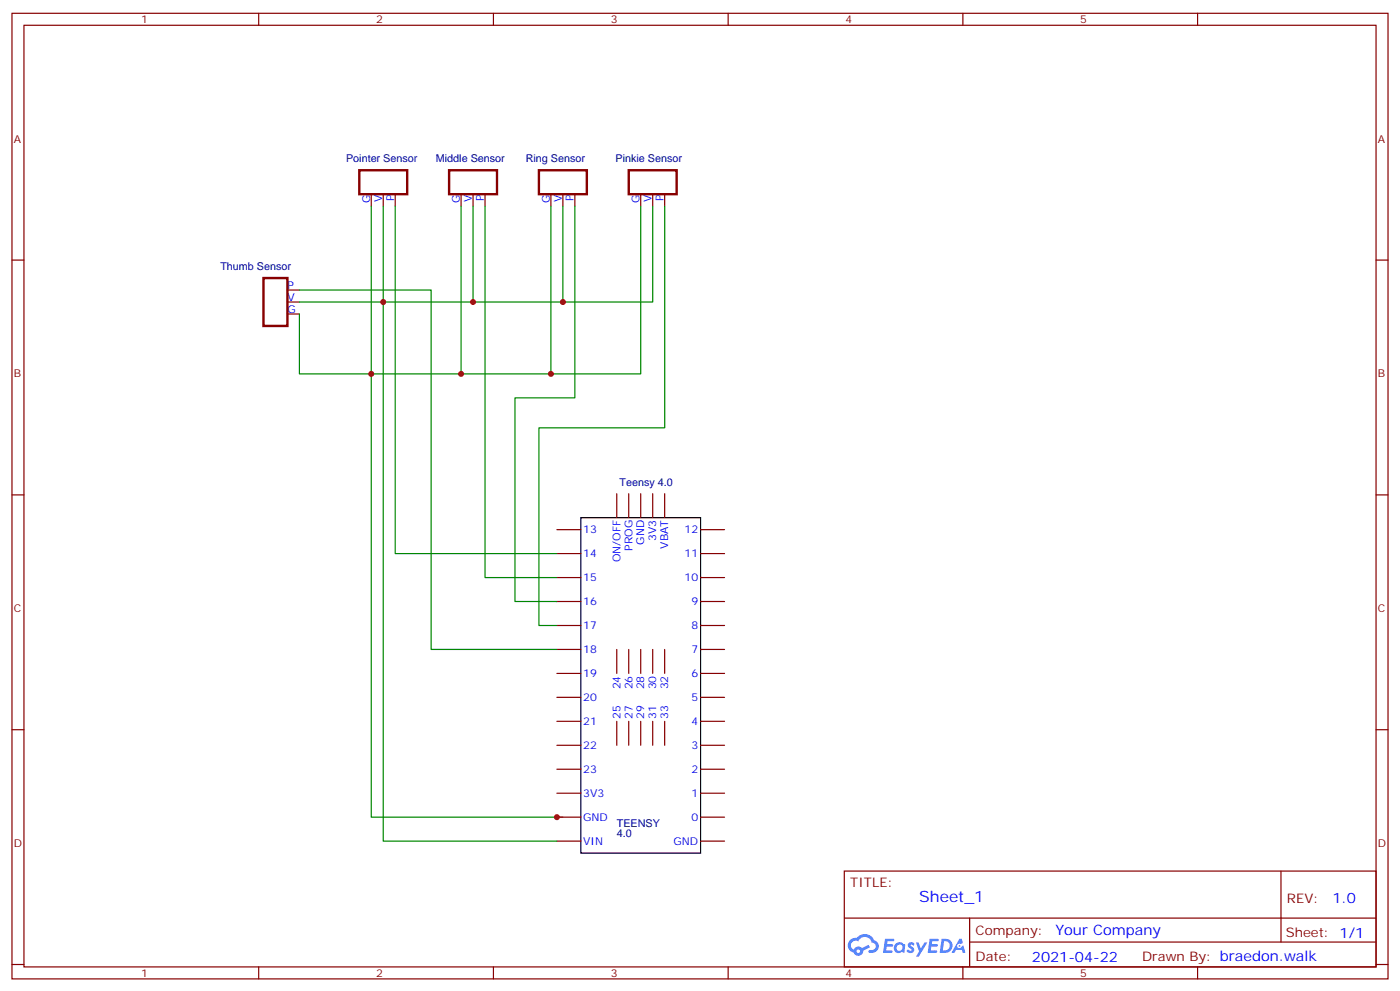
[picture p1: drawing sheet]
<svg xmlns="http://www.w3.org/2000/svg" width="412mm" height="292mm" viewBox="0 0 412 292" stroke-linecap="round" stroke-linejoin="round" font-family="sans-serif">
<g fill="none" stroke="#870000" stroke-width=".35">
<path d="M3.5 3.9h405.4v284.4h-405.4zM7.1 7.4h398.2v277.3h-398.2zM76.2 3.9v3.5M145.3 3.9v3.5M214.5 3.9v3.5M283.6 3.9v3.5M352.8 3.9v3.5M3.5 76.6h3.6M405.3 76.6h3.6M3.5 145.7h3.6M405.3 145.7h3.6M3.5 214.9h3.6"/>
<path d="M405.3 214.9h3.6M248.7 256.5h156.6v28.2h-156.6zM377.3 256.5v20.9M248.7 270.4h156.5M285.6 277.4h119.6M285.6 270.4v14.1M3.5 284h3.6M76.2 284.7v3.6M145.3 284.7v3.6M214.5 284.7v3.6M283.6 284.7v3.6M352.8 284.7v3.6"/>
<path d="M405.3 284h3.6"/>
</g>
<g fill="#5487ff">
<path d="M267.7 277.7a1.22 1.22 0 0 1 1.7 .2l-.4 .6a.47 .47 0 0 0-.3-.4 .47 .47 0 0 0-.5 .2l.1 .2a1.14 1.14 0 0 1 .8 1.8 1.14 1.14 0 0 1-1.9 0l-.2-.2 .5-.6 .7 .5a.29 .29 0 0 0 .3-.3 .29 .29 0 0 0-.2-.3 1.04 1.04 0 0 1-.6-1.7z"/>
<path d="M260.7 276.4h2.4l.3 .2-.2 .5-1.8 .1-.1 .8h1.5l.3 .4-.3 .4h-1.6l-.2 1.1h1.7l.2 .3-.2 .3-2.6 .1z"/>
<path d="M273.8 276.4h2.4l.3 .2-.1 .5-1.8 .1-.2 .8h1.6l.3 .4-.4 .4h-1.6l-.1 1.1h1.7l.2 .3-.2 .3-2.6 .1z"/>
<path d="M282.6 276.4h.7l.3 1.3-.6 .3a.69 .69 0 0 0-1 .3 .69 .69 0 0 0 .4 .9 .69 .69 0 0 0 .9-.6l.5-.2 .6 2.2h-.8l-.2-.9h-1.8l-.5 .9h-.8z"/>
<path d="M269.8 277.5h.8l.6 1.8 1.1-1.8h.9l-2.6 4.2h-.8l.9-1.5z"/>
<path d="M277.4 276.4l-.6 4.2h1.3a2.11 2.11 0 0 0 2.5-2.1 2.11 2.11 0 0 0-2.5-2.1zM278.1 277.2a1.39 1.39 0 0 1 1.7 1.4 1.39 1.39 0 0 1-1.8 1.3h-.3z"/>
<path d="M263.7 278.1a1.54 1.54 0 0 0-.1 2.1 1.54 1.54 0 0 0 2.2 .1l.6 .3 .3-2.3-.2-.3h-.4a1.49 1.49 0 0 0-2.4 .1zM264 279.1a.94 .94 0 0 1 1.8 0 .94 .94 0 0 1-1.8 0z"/>
<path d="M250.4 276.8a2.18 2.18 0 0 0 1.1 3.7 1.44 1.44 0 0 0 1.6 .9 1.44 1.44 0 0 0 1.2-1.4l2-1-.5-.8-1.9 1a1.47 1.47 0 0 0-2.4 .4 1.39 1.39 0 0 1-.7-1.9 1.39 1.39 0 0 1 2-.5 2.12 2.12 0 0 1 2.2-1.3 2.12 2.12 0 0 1 1.9 1.7 1.14 1.14 0 0 1 1.1 1.4 1.14 1.14 0 0 1-1.7 .7 .43 .43 0 0 0-.5 .4 .43 .43 0 0 0 .4 .5 1.98 1.98 0 0 0 2.5-1.2 1.98 1.98 0 0 0-1.2-2.6 3.1 3.1 0 0 0-5.3-.6l-.9 .1zM252.3 280.1a.55 .55 0 0 1 1.1 0 .55 .55 0 0 1-1.1 0z"/>
<circle cx="282.6" cy="278.5" r=".26"/>
</g>
<g fill="none" stroke="#870000" stroke-width=".35">
<path d="M109.4 57.2v3.5M112.9 57.2v3.5M116.4 57.2v3.5M135.8 57.2v3.5M139.3 57.2v3.5M142.9 57.2v3.5M162.3 57.2v3.5M165.8 57.2v3.5M169.3 57.2v3.5M188.7 57.2v3.5M192.3 57.2v3.5M195.8 57.2v3.5"/>
<path d="M84.7 85.4h3.5M84.7 88.9h3.5M84.7 92.5h3.5M164 156h7.1M181.7 145.4v7M185.2 145.4v7M188.7 145.4v7M192.3 145.4v7M195.8 145.4v7M206.4 156h7M164 177.1h7.1M164 170.1h7.1"/>
<path d="M164 163h7.1M206.4 177.1h7M206.4 170.1h7M206.4 163h7M164 198.3h7.1M164 191.2h7.1M164 184.2h7.1M181.7 191.2v7.1M185.2 191.2v7.1M188.7 191.2v7.1M192.3 191.2v7.1M195.8 191.2v7.1"/>
<path d="M206.4 198.3h7M206.4 191.2h7M206.4 184.2h7M164 219.5h7.1M164 212.4h7.1M164 205.4h7.1M181.7 212.4v7.1M185.2 212.4v7.1M188.7 212.4v7.1M192.3 212.4v7.1M195.8 212.4v7.1M206.4 219.5h7"/>
<path d="M206.4 212.4h7M206.4 205.4h7M164 233.6h7.1M164 226.5h7.1M206.4 233.6h7M206.4 226.5h7M164 247.7h7.1M164 240.6h7.1M206.4 247.7h7M206.4 240.6h7"/>
</g>
<path d="M105.8 50.1h14.1v7.1h-14.1zM132.3 50.1h14.1v7.1h-14.1zM158.7 50.1h14.2v7.1h-14.2zM185.2 50.1h14.1v7.1h-14.1zM77.6 81.9h7.1v14.1h-7.1z" fill="none" stroke="#870000" stroke-width=".71"/>
<g fill="none" stroke="#008700" stroke-width=".35">
<path d="M109.4 60.7v179.9h56.4M112.9 60.7v187h51.1M116.4 60.7v102.3h47.6M135.8 60.7v49.4h-47.6v-17.6M139.3 60.7v28.2h-51.1M142.9 60.7v109.4h21.1M162.3 60.7v49.4h-26.5M165.8 60.7v28.2h-26.5M169.3 60.7v56.5h-17.6v59.9h12.3M188.7 60.7v49.4h-26.4M192.3 60.7v28.2h-26.5M195.8 60.7v65.3h-37.1v58.2h5.3"/>
<path d="M88.2 85.4h38.8v105.8h37"/>
</g>
<path d="M171.1 152.4h35.3v98.8h-35.3z" fill="none" stroke="#000" stroke-width=".35"/>
<g fill="#c00">
<circle cx="109.4" cy="110.1" r=".88"/>
<circle cx="135.8" cy="110.1" r=".88"/>
<circle cx="162.3" cy="110.1" r=".88"/>
<circle cx="164" cy="240.6" r=".88"/>
<circle cx="112.9" cy="88.9" r=".88"/>
<circle cx="139.3" cy="88.9" r=".88"/>
<circle cx="165.8" cy="88.9" r=".88"/>
</g>
<text font-size="4.6" fill="#00f" x="270.8" y="265.5">Sheet_1</text>
<g font-size="4.2" fill="#00f">
<text x="392.5" y="265.8">1.0</text>
<text x="310.9" y="275.3">Your Company</text>
<text x="304" y="283.1">2021-04-22</text>
</g>
<g font-size="3.9" fill="#800">
<text x="250.5" y="261.1">TITLE:</text>
<text x="379.1" y="265.8">REV:</text>
<text x="287.4" y="275.3">Company:</text>
<text x="378.7" y="275.9">Sheet: 1/1</text>
<text x="287.4" y="283">Date:</text>
<text x="336.4" y="283.1">Drawn By: braedon.walk</text>
</g>
<g font-size="3.2" fill="#800">
<text x="41.6" y="6.9">1</text>
<text x="110.8" y="6.9">2</text>
<text x="179.9" y="6.9">3</text>
<text x="249.1" y="6.9">4</text>
<text x="318.2" y="6.9">5</text>
<text x="4.1" y="42">A</text>
<text x="405.9" y="42">A</text>
<text x="4.1" y="111.2">B</text>
<text x="405.9" y="111.2">B</text>
<text x="4.1" y="180.3">C</text>
<text x="405.9" y="180.3">C</text>
<text x="4.1" y="249.4">D</text>
<text x="405.9" y="249.4">D</text>
<text x="41.6" y="287.7">1</text>
<text x="110.8" y="287.7">2</text>
<text x="179.9" y="287.7">3</text>
<text x="249.1" y="287.7">4</text>
<text x="318.2" y="287.7">5</text>
</g>
<g font-size="3.2" fill="#000080">
<text x="102" y="47.8">Pointer Sensor</text>
<text x="128.4" y="47.8">Middle Sensor</text>
<text x="154.9" y="47.8">Ring Sensor</text>
<text x="181.3" y="47.8">Pinkie Sensor</text>
<text x="64.9" y="79.6">Thumb Sensor</text>
<text x="182.5" y="143.1">Teensy 4.0</text>
<text x="181.7" y="243.4">TEENSY</text>
<text x="181.7" y="246.6">4.0</text>
</g>
<g font-size="3.2" fill="#00f">
<text x="109" y="59.6" transform="rotate(-90 109 59.6)">G</text>
<text x="112.5" y="59.4" transform="rotate(-90 112.5 59.4)">V</text>
<text x="116.1" y="59.1" transform="rotate(-90 116.1 59.1)">P</text>
<text x="135.5" y="59.6" transform="rotate(-90 135.5 59.6)">G</text>
<text x="139" y="59.4" transform="rotate(-90 139 59.4)">V</text>
<text x="142.5" y="59.1" transform="rotate(-90 142.5 59.1)">P</text>
<text x="161.9" y="59.6" transform="rotate(-90 161.9 59.6)">G</text>
<text x="165.5" y="59.4" transform="rotate(-90 165.5 59.4)">V</text>
<text x="169" y="59.1" transform="rotate(-90 169 59.1)">P</text>
<text x="188.4" y="59.6" transform="rotate(-90 188.4 59.6)">G</text>
<text x="191.9" y="59.4" transform="rotate(-90 191.9 59.4)">V</text>
<text x="195.4" y="59.1" transform="rotate(-90 195.4 59.1)">P</text>
<text x="84.7" y="85.1">P</text>
<text x="84.7" y="88.6">V</text>
<text x="84.7" y="92.1">G</text>
<text x="171.8" y="157">13</text>
<text x="189.8" y="160.4" transform="rotate(-90 189.8 160.4)">GND</text>
<text x="193.3" y="159.3" transform="rotate(-90 193.3 159.3)">3V3</text>
<text x="196.8" y="161.6" transform="rotate(-90 196.8 161.6)">VBAT</text>
<text x="201.6" y="157">12</text>
<text x="171.8" y="164.1">14</text>
<text x="182.7" y="165.6" transform="rotate(-90 182.7 165.6)">ON/OFF</text>
<text x="186.3" y="162.2" transform="rotate(-90 186.3 162.2)">PROG</text>
<text x="201.6" y="164.1">11</text>
<text x="171.8" y="171.1">15</text>
<text x="201.6" y="171.1">10</text>
<text x="171.8" y="178.2">16</text>
<text x="203.7" y="178.2">9</text>
<text x="171.8" y="185.2">17</text>
<text x="203.7" y="185.2">8</text>
<text x="171.8" y="192.3">18</text>
<text x="203.7" y="192.3">7</text>
<text x="171.8" y="199.4">19</text>
<text x="182.7" y="203" transform="rotate(-90 182.7 203)">24</text>
<text x="186.3" y="203" transform="rotate(-90 186.3 203)">26</text>
<text x="189.8" y="203" transform="rotate(-90 189.8 203)">28</text>
<text x="193.3" y="203" transform="rotate(-90 193.3 203)">30</text>
<text x="196.8" y="203" transform="rotate(-90 196.8 203)">32</text>
<text x="203.7" y="199.4">6</text>
<text x="171.8" y="206.4">20</text>
<text x="203.7" y="206.4">5</text>
<text x="171.8" y="213.5">21</text>
<text x="182.7" y="211.7" transform="rotate(-90 182.7 211.7)">25</text>
<text x="186.3" y="211.7" transform="rotate(-90 186.3 211.7)">27</text>
<text x="189.8" y="211.7" transform="rotate(-90 189.8 211.7)">29</text>
<text x="193.3" y="211.7" transform="rotate(-90 193.3 211.7)">31</text>
<text x="196.8" y="211.7" transform="rotate(-90 196.8 211.7)">33</text>
<text x="203.7" y="213.5">4</text>
<text x="171.8" y="220.5">22</text>
<text x="203.7" y="220.5">3</text>
<text x="171.8" y="227.6">23</text>
<text x="203.7" y="227.6">2</text>
<text x="171.8" y="234.6">3V3</text>
<text x="203.7" y="234.6">1</text>
<text x="171.8" y="241.7">GND</text>
<text x="203.7" y="241.7">0</text>
<text x="171.8" y="248.7">VIN</text>
<text x="198.4" y="248.7">GND</text>
</g>
</svg>
